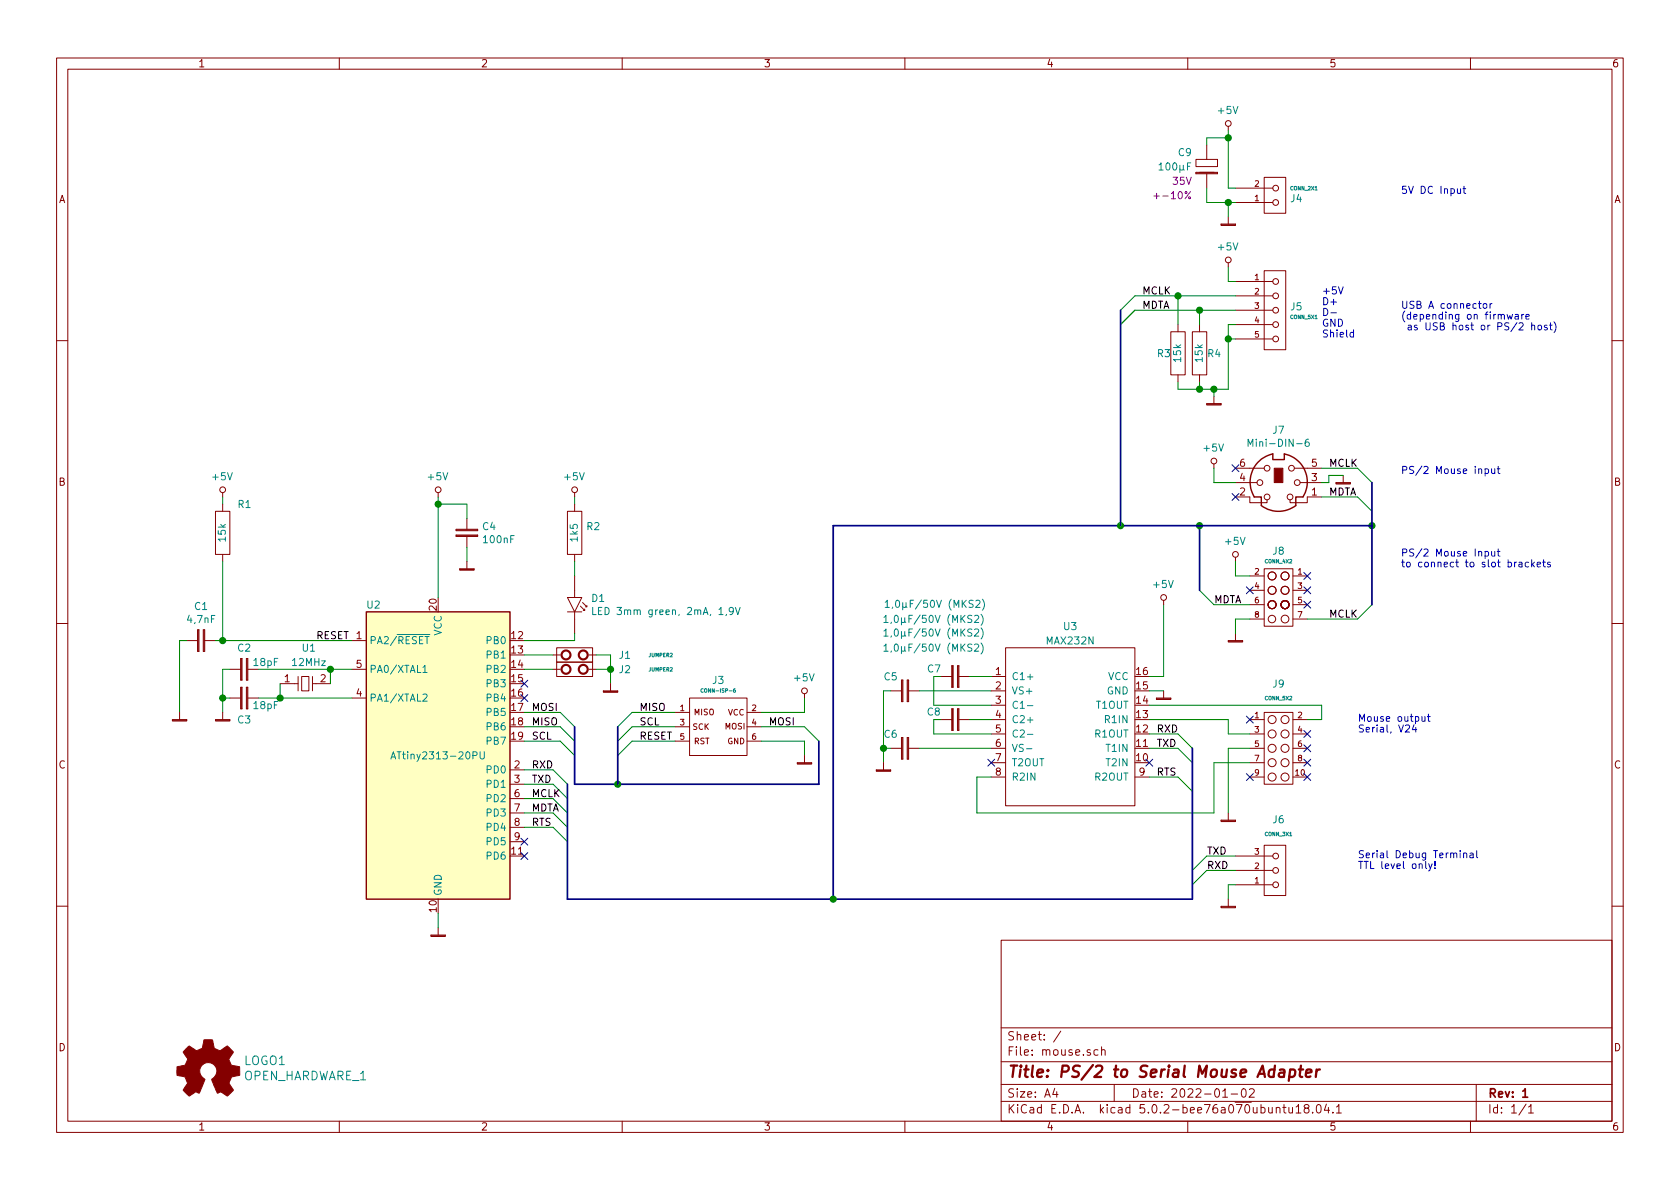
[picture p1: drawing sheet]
EESchema Schematic File Version 4
LIBS:mouse-cache
EELAYER 26 0
EELAYER END
$Descr A4 11693 8268
encoding utf-8
Sheet 1 1
Title "PS/2 to Serial Mouse Adapter"
Date "2022-01-02"
Rev "1"
Comp ""
Comment1 ""
Comment2 ""
Comment3 ""
Comment4 ""
$EndDescr
$Comp
L mouse-rescue:Mini-DIN-6-connectors-mouse-rescue J7
U 1 1
P 8900 3350
F 0 "J7" H 8900 3717 50  0000 C CNN
F 1 "Mini-DIN-6" H 8900 3626 50  0000 C CNN
F 2 "Connector_Miscelleaneus:MiniDIN_6pole" H 8900 3350 50  0001 C CNN
F 3 "http://service.powerdynamics.com/ec/Catalog17/Section%2011.pdf" H 8900 3350 50  0001 C CNN
	1    8900 3350
	1    0    0    -1  
$EndComp
$Comp
L standard:CRYSTAL U1
U 1 1
P 1950 4750
F 0 "U1" H 2150 5000 50  0000 C CNN
F 1 "12MHz" H 2150 4900 50  0000 C CNN
F 2 "Crystal:CRY_HC49" H 1950 4750 60  0001 C CNN
F 3 "" H 1950 4750 60  0000 C CNN
	1    1950 4750
	1    0    0    -1  
$EndComp
$Comp
L connectors:CONN_5X1 J5
U 1 1
P 8800 2150
F 0 "J5" H 8978 2176 50  0000 L CNN
F 1 "CONN_5X1" H 8978 2104 25  0000 L CNN
F 2 "Connector_Miscelleaneus:USB_A" H 8800 2150 60  0001 C CNN
F 3 "" H 8800 2150 60  0000 C CNN
	1    8800 2150
	1    0    0    -1  
$EndComp
$Comp
L connectors:CONN_2X1 J4
U 1 1
P 8800 1350
F 0 "J4" H 8978 1376 50  0000 L CNN
F 1 "CONN_2X1" H 8978 1304 25  0000 L CNN
F 2 "Connector_Header:PCB_CON2" H 8800 1350 60  0001 C CNN
F 3 "" H 8800 1350 60  0000 C CNN
	1    8800 1350
	1    0    0    1   
$EndComp
$Comp
L connectors:CONN-ISP-6 J3
U 1 1
P 5000 5050
F 0 "J3" H 5000 5375 50  0000 C CNN
F 1 "CONN-ISP-6" H 5000 5303 25  0000 C CNN
F 2 "Connector_Header:HEADER_3x2" H 4850 4800 25  0001 L CNN
F 3 "" H 5000 5050 60  0000 C CNN
	1    5000 5050
	1    0    0    -1  
$EndComp
$Comp
L connectors:JUMPER2 J1
U 1 1
P 4000 4550
F 0 "J1" H 4350 4550 50  0000 C CNN
F 1 "JUMPER2" H 4600 4550 25  0000 C CNN
F 2 "Connector_Header:HEADER_2x1" H 4000 4550 60  0001 C CNN
F 3 "" H 4000 4550 60  0000 C CNN
	1    4000 4550
	1    0    0    -1  
$EndComp
$Comp
L connectors:JUMPER2 J2
U 1 1
P 4000 4650
F 0 "J2" H 4350 4650 50  0000 C CNN
F 1 "JUMPER2" H 4600 4650 25  0000 C CNN
F 2 "Connector_Header:HEADER_2x1" H 4000 4650 60  0001 C CNN
F 3 "" H 4000 4650 60  0000 C CNN
	1    4000 4650
	1    0    0    -1  
$EndComp
$Comp
L connectors:CONN_5X2 J9
U 1 1
P 8900 5200
F 0 "J9" H 8900 5650 50  0000 C CNN
F 1 "CONN_5X2" H 8900 5550 25  0000 C CNN
F 2 "Connector_Header:HEADER_5x2" H 8900 5200 60  0001 C CNN
F 3 "" H 8900 5200 60  0000 C CNN
	1    8900 5200
	1    0    0    -1  
$EndComp
$Comp
L mouse-rescue:ATtiny2313-20PU-ics_controller_atmel-mouse-rescue U2
U 1 1
P 3050 5250
F 0 "U2" H 2600 6300 50  0000 C CNN
F 1 "ATtiny2313-20PU" H 3050 5250 50  0000 C CNN
F 2 "Housings_DIP:DIP20" H 3050 5250 50  0001 C CIN
F 3 "http://ww1.microchip.com/downloads/en/DeviceDoc/Atmel-2543-AVR-ATtiny2313_Datasheet.pdf" H 3050 5250 50  0001 C CNN
	1    3050 5250
	1    0    0    -1  
$EndComp
$Comp
L standard:C C2
U 1 1
P 1700 4650
F 0 "C2" H 1700 4800 50  0000 C CNN
F 1 "18pF" H 1850 4700 50  0000 C CNN
F 2 "Capacitors_THT:C_CER_2.54mm" H 1700 4650 60  0001 C CNN
F 3 "" H 1700 4650 60  0000 C CNN
	1    1700 4650
	1    0    0    -1  
$EndComp
$Comp
L standard:C C3
U 1 1
P 1700 4850
F 0 "C3" H 1700 4700 50  0000 C CNN
F 1 "18pF" H 1850 4800 50  0000 C CNN
F 2 "Capacitors_THT:C_CER_2.54mm" H 1700 4850 60  0001 C CNN
F 3 "" H 1700 4850 60  0000 C CNN
	1    1700 4850
	1    0    0    -1  
$EndComp
Wire Wire Line
	1800 4650 2300 4650
Wire Wire Line
	1800 4850 1950 4850
Wire Wire Line
	2300 4750 2300 4650
Connection ~ 2300 4650
Wire Wire Line
	2300 4650 2450 4650
Wire Wire Line
	1950 4750 1950 4850
Connection ~ 1950 4850
Wire Wire Line
	1950 4850 2450 4850
Wire Wire Line
	1600 4650 1550 4650
Wire Wire Line
	1550 4650 1550 4850
Wire Wire Line
	1550 4850 1600 4850
Wire Wire Line
	1550 4850 1550 4950
Connection ~ 1550 4850
$Comp
L power:GND #PWR03
U 1 1
P 1550 4950
F 0 "#PWR03" H 1550 4750 50  0001 C CNN
F 1 "GND" H 1550 4840 50  0001 C CNN
F 2 "" H 1550 4950 50  0001 C CNN
F 3 "" H 1550 4950 50  0001 C CNN
	1    1550 4950
	1    0    0    -1  
$EndComp
$Comp
L standard:R R1
U 1 1
P 1550 3700
F 0 "R1" V 1350 3800 50  0000 L CNN
F 1 "15k" H 1550 3700 50  0000 C CNN
F 2 "Resistor:R_RM10.16mm" H 1550 3700 60  0001 C CNN
F 3 "" H 1550 3700 60  0000 C CNN
	1    1550 3700
	0    1    1    0   
$EndComp
Wire Wire Line
	2450 4450 1550 4450
$Comp
L power:+5V #PWR02
U 1 1
P 1550 3450
F 0 "#PWR02" H 1550 3650 50  0001 C CNN
F 1 "+5V" H 1546 3593 50  0000 C CNN
F 2 "" H 1550 3450 50  0001 C CNN
F 3 "" H 1550 3450 50  0001 C CNN
	1    1550 3450
	1    0    0    -1  
$EndComp
$Comp
L power:+5V #PWR04
U 1 1
P 3050 3450
F 0 "#PWR04" H 3050 3650 50  0001 C CNN
F 1 "+5V" H 3046 3593 50  0000 C CNN
F 2 "" H 3050 3450 50  0001 C CNN
F 3 "" H 3050 3450 50  0001 C CNN
	1    3050 3450
	1    0    0    -1  
$EndComp
Wire Wire Line
	3050 6350 3050 6450
$Comp
L power:GND #PWR05
U 1 1
P 3050 6450
F 0 "#PWR05" H 3050 6250 50  0001 C CNN
F 1 "GND" H 3050 6340 50  0001 C CNN
F 2 "" H 3050 6450 50  0001 C CNN
F 3 "" H 3050 6450 50  0001 C CNN
	1    3050 6450
	1    0    0    -1  
$EndComp
Text Label 3700 5350 0    50   ~ 0
RXD
Text Label 3700 5450 0    50   ~ 0
TXD
Wire Wire Line
	3650 5350 3850 5350
Wire Wire Line
	3650 5450 3850 5450
$Comp
L standard:LED D1
U 1 1
P 3850 4000
F 0 "D1" V 4004 4262 50  0000 L CNN
F 1 "LED 3mm green, 2mA, 1,9V" V 4095 4262 50  0000 L CNN
F 2 "LED:LED_RM2.54mm_D3mm" H 3850 4000 60  0001 C CNN
F 3 "" H 3850 4000 60  0000 C CNN
	1    3850 4000
	0    1    1    0   
$EndComp
$Comp
L standard:R R2
U 1 1
P 4000 3700
F 0 "R2" V 3954 3778 50  0000 L CNN
F 1 "1k5" H 4000 3700 50  0000 C CNN
F 2 "Resistor:R_RM10.16mm" H 4000 3700 60  0001 C CNN
F 3 "" H 4000 3700 60  0000 C CNN
	1    4000 3700
	0    1    1    0   
$EndComp
Wire Wire Line
	3650 4450 4000 4450
Wire Wire Line
	4000 4450 4000 4400
Wire Wire Line
	4000 3900 4000 4000
Wire Wire Line
	4000 3500 4000 3450
$Comp
L power:+5V #PWR07
U 1 1
P 4000 3450
F 0 "#PWR07" H 4000 3650 50  0001 C CNN
F 1 "+5V" H 3996 3593 50  0000 C CNN
F 2 "" H 4000 3450 50  0001 C CNN
F 3 "" H 4000 3450 50  0001 C CNN
	1    4000 3450
	1    0    0    -1  
$EndComp
Wire Wire Line
	3050 3450 3050 3500
Entry Wire Line
	3900 4950 4000 5050
Text Label 3700 4950 0    50   ~ 0
MOSI
Text Label 3700 5050 0    50   ~ 0
MISO
Text Label 3700 5150 0    50   ~ 0
SCL
Wire Wire Line
	3650 4950 3900 4950
Wire Wire Line
	3650 5050 3900 5050
Wire Wire Line
	3650 5150 3900 5150
Entry Wire Line
	3900 5050 4000 5150
Entry Wire Line
	3900 5150 4000 5250
Entry Wire Line
	3850 5350 3950 5450
Entry Wire Line
	3850 5450 3950 5550
Text Label 2200 4450 0    50   ~ 0
RESET
Text Label 5350 5050 0    50   ~ 0
MOSI
Text Label 4450 4950 0    50   ~ 0
MISO
Text Label 4450 5050 0    50   ~ 0
SCL
Text Label 4450 5150 0    50   ~ 0
RESET
Wire Wire Line
	4700 4950 4400 4950
Wire Wire Line
	4700 5050 4400 5050
Wire Wire Line
	4700 5150 4400 5150
Wire Wire Line
	5300 5050 5600 5050
Wire Wire Line
	5300 4950 5600 4950
Wire Wire Line
	5600 4950 5600 4850
Wire Wire Line
	5300 5150 5600 5150
Wire Wire Line
	5600 5150 5600 5250
$Comp
L power:+5V #PWR09
U 1 1
P 5600 4850
F 0 "#PWR09" H 5600 5050 50  0001 C CNN
F 1 "+5V" H 5596 4993 50  0000 C CNN
F 2 "" H 5600 4850 50  0001 C CNN
F 3 "" H 5600 4850 50  0001 C CNN
	1    5600 4850
	1    0    0    -1  
$EndComp
$Comp
L power:GND #PWR010
U 1 1
P 5600 5250
F 0 "#PWR010" H 5600 5050 50  0001 C CNN
F 1 "GND" H 5600 5140 50  0001 C CNN
F 2 "" H 5600 5250 50  0001 C CNN
F 3 "" H 5600 5250 50  0001 C CNN
	1    5600 5250
	1    0    0    -1  
$EndComp
Entry Wire Line
	5600 5050 5700 5150
Entry Wire Line
	4300 5050 4400 4950
Entry Wire Line
	4300 5150 4400 5050
Entry Wire Line
	4300 5250 4400 5150
Wire Bus Line
	5700 5150 5700 5450
Wire Bus Line
	5700 5450 4300 5450
$Comp
L standard:C C4
U 1 1
P 3250 3700
F 0 "C4" V 3204 3803 50  0000 L CNN
F 1 "100nF" V 3295 3803 50  0000 L CNN
F 2 "Capacitors_THT:C_RM5.08mm_5x2.5mm" H 3250 3700 60  0001 C CNN
F 3 "" H 3250 3700 60  0000 C CNN
	1    3250 3700
	0    1    1    0   
$EndComp
Wire Wire Line
	3250 3600 3250 3500
Wire Wire Line
	3250 3500 3050 3500
Connection ~ 3050 3500
Wire Wire Line
	3050 3500 3050 4150
Wire Wire Line
	3250 3800 3250 3900
$Comp
L power:GND #PWR06
U 1 1
P 3250 3900
F 0 "#PWR06" H 3250 3700 50  0001 C CNN
F 1 "GND" H 3250 3790 50  0001 C CNN
F 2 "" H 3250 3900 50  0001 C CNN
F 3 "" H 3250 3900 50  0001 C CNN
	1    3250 3900
	1    0    0    -1  
$EndComp
Wire Wire Line
	1550 3450 1550 3500
Wire Wire Line
	1550 3900 1550 4450
$Comp
L standard:C C1
U 1 1
P 1400 4450
F 0 "C1" H 1400 4690 50  0000 C CNN
F 1 "4,7nF" H 1400 4599 50  0000 C CNN
F 2 "Capacitors_THT:C_RM5.08mm_5x2.5mm" H 1400 4450 60  0001 C CNN
F 3 "" H 1400 4450 60  0000 C CNN
	1    1400 4450
	1    0    0    -1  
$EndComp
Wire Wire Line
	1300 4450 1250 4450
Wire Wire Line
	1250 4450 1250 4950
Wire Wire Line
	1500 4450 1550 4450
Connection ~ 1550 4450
$Comp
L power:GND #PWR01
U 1 1
P 1250 4950
F 0 "#PWR01" H 1250 4750 50  0001 C CNN
F 1 "GND" H 1250 4840 50  0001 C CNN
F 2 "" H 1250 4950 50  0001 C CNN
F 3 "" H 1250 4950 50  0001 C CNN
	1    1250 4950
	1    0    0    -1  
$EndComp
$Comp
L ics_misc:MAX232N U3
U 1 1
P 7450 5050
F 0 "U3" H 7450 5750 50  0000 C CNN
F 1 "MAX232N" H 7450 5650 50  0000 C CNN
F 2 "Housings_DIP:DIP16" H 7450 4550 25  0001 C CNN
F 3 "" H 7450 5050 60  0000 C CNN
	1    7450 5050
	1    0    0    -1  
$EndComp
$Comp
L standard:C C7
U 1 1
P 6650 4700
F 0 "C7" H 6450 4650 50  0000 L CNN
F 1 "1,0µF/50V (MKS2)" H 6150 4200 50  0000 L CNN
F 2 "Capacitors_THT:C_RM5.08mm_5x5mm" H 6650 4700 60  0001 C CNN
F 3 "" H 6650 4700 60  0000 C CNN
	1    6650 4700
	1    0    0    1   
$EndComp
$Comp
L standard:C C8
U 1 1
P 6650 5000
F 0 "C8" H 6800 4950 50  0000 C CNN
F 1 "1,0µF/50V (MKS2)" H 6800 4400 50  0000 C CNN
F 2 "Capacitors_THT:C_RM5.08mm_5x5mm" H 6650 5000 60  0001 C CNN
F 3 "" H 6650 5000 60  0000 C CNN
	1    6650 5000
	-1   0    0    1   
$EndComp
$Comp
L standard:C C5
U 1 1
P 6300 4800
F 0 "C5" H 6200 4900 50  0000 C CNN
F 1 "1,0µF/50V (MKS2)" H 6500 5300 50  0000 C CNN
F 2 "Capacitors_THT:C_RM5.08mm_5x5mm" H 6300 4800 60  0001 C CNN
F 3 "" H 6300 4800 60  0000 C CNN
	1    6300 4800
	1    0    0    -1  
$EndComp
$Comp
L standard:C C6
U 1 1
P 6300 5200
F 0 "C6" H 6200 5300 50  0000 C CNN
F 1 "1,0µF/50V (MKS2)" H 6500 5900 50  0000 C CNN
F 2 "Capacitors_THT:C_RM5.08mm_5x5mm" H 6300 5200 60  0001 C CNN
F 3 "" H 6300 5200 60  0000 C CNN
	1    6300 5200
	1    0    0    -1  
$EndComp
Wire Wire Line
	6400 4800 6900 4800
Wire Wire Line
	6900 4900 6500 4900
Wire Wire Line
	6500 4900 6500 4700
Wire Wire Line
	6500 4700 6550 4700
Wire Wire Line
	6900 5100 6500 5100
Wire Wire Line
	6500 5100 6500 5000
Wire Wire Line
	6500 5000 6550 5000
Wire Wire Line
	6400 5200 6900 5200
Wire Wire Line
	6750 5000 6900 5000
Wire Wire Line
	6750 4700 6900 4700
Wire Wire Line
	6200 4800 6150 4800
Wire Wire Line
	6150 4800 6150 5200
Wire Wire Line
	6150 5200 6200 5200
Wire Wire Line
	6150 5200 6150 5300
Connection ~ 6150 5200
$Comp
L power:GND #PWR011
U 1 1
P 6150 5300
F 0 "#PWR011" H 6150 5100 50  0001 C CNN
F 1 "GND" H 6150 5190 50  0001 C CNN
F 2 "" H 6150 5300 50  0001 C CNN
F 3 "" H 6150 5300 50  0001 C CNN
	1    6150 5300
	1    0    0    -1  
$EndComp
Wire Wire Line
	8000 4700 8100 4700
Wire Wire Line
	8100 4700 8100 4200
$Comp
L power:GND #PWR013
U 1 1
P 8100 4800
F 0 "#PWR013" H 8100 4600 50  0001 C CNN
F 1 "GND" H 8100 4690 50  0001 C CNN
F 2 "" H 8100 4800 50  0001 C CNN
F 3 "" H 8100 4800 50  0001 C CNN
	1    8100 4800
	1    0    0    -1  
$EndComp
Wire Wire Line
	8000 4800 8100 4800
Wire Wire Line
	9100 5000 9200 5000
Wire Wire Line
	9200 5000 9200 4900
Wire Wire Line
	8700 5100 8550 5100
Wire Wire Line
	8550 5100 8550 5000
Wire Wire Line
	8700 5200 8550 5200
Wire Wire Line
	8550 5200 8550 5650
$Comp
L power:GND #PWR020
U 1 1
P 8550 6250
F 0 "#PWR020" H 8550 6050 50  0001 C CNN
F 1 "GND" H 8550 6140 50  0001 C CNN
F 2 "" H 8550 6250 50  0001 C CNN
F 3 "" H 8550 6250 50  0001 C CNN
	1    8550 6250
	1    0    0    -1  
$EndComp
Wire Wire Line
	8700 5300 8450 5300
Wire Wire Line
	8450 5300 8450 5650
Wire Wire Line
	6800 5650 6800 5400
Wire Wire Line
	6800 5400 6900 5400
Text Label 8050 5100 0    50   ~ 0
RXD
Text Label 8050 5200 0    50   ~ 0
TXD
Text Label 8050 5400 0    50   ~ 0
RTS
Wire Wire Line
	8000 5100 8200 5100
Wire Wire Line
	8000 5200 8200 5200
Wire Wire Line
	8000 5400 8200 5400
NoConn ~ 8000 5300
NoConn ~ 6900 5300
NoConn ~ 8700 5000
NoConn ~ 8700 5400
NoConn ~ 9100 5100
NoConn ~ 9100 5200
NoConn ~ 9100 5300
NoConn ~ 9100 5400
Entry Wire Line
	8200 5100 8300 5200
Entry Wire Line
	8200 5200 8300 5300
Entry Wire Line
	8200 5400 8300 5500
$Comp
L connectors:CONN_3X1 J6
U 1 1
P 8800 6050
F 0 "J6" H 8900 5700 50  0000 C CNN
F 1 "CONN_3X1" H 8900 5800 25  0000 C CNN
F 2 "Connector_Header:HEADER_3x1" H 8800 6050 60  0001 C CNN
F 3 "" H 8800 6050 60  0000 C CNN
	1    8800 6050
	1    0    0    1   
$EndComp
Text Label 8400 6050 0    50   ~ 0
RXD
Text Label 8400 5950 0    50   ~ 0
TXD
Wire Wire Line
	8600 6150 8550 6150
Wire Wire Line
	8550 6150 8550 6250
Wire Wire Line
	8600 5950 8400 5950
Wire Wire Line
	8600 6050 8400 6050
Entry Wire Line
	8300 6050 8400 5950
Entry Wire Line
	8300 6150 8400 6050
Wire Wire Line
	8000 4900 9200 4900
Wire Wire Line
	8550 5000 8000 5000
Wire Wire Line
	8450 5650 6800 5650
$Comp
L power:GND #PWR019
U 1 1
P 8550 5650
F 0 "#PWR019" H 8550 5450 50  0001 C CNN
F 1 "GND" H 8550 5540 50  0001 C CNN
F 2 "" H 8550 5650 50  0001 C CNN
F 3 "" H 8550 5650 50  0001 C CNN
	1    8550 5650
	1    0    0    -1  
$EndComp
$Comp
L power:GND #PWR017
U 1 1
P 8550 1500
F 0 "#PWR017" H 8550 1300 50  0001 C CNN
F 1 "GND" H 8550 1390 50  0001 C CNN
F 2 "" H 8550 1500 50  0001 C CNN
F 3 "" H 8550 1500 50  0001 C CNN
	1    8550 1500
	1    0    0    -1  
$EndComp
Wire Wire Line
	8600 1400 8550 1400
Wire Wire Line
	8550 1400 8550 1500
$Comp
L power:+5V #PWR016
U 1 1
P 8550 900
F 0 "#PWR016" H 8550 1100 50  0001 C CNN
F 1 "+5V" H 8546 1043 50  0000 C CNN
F 2 "" H 8550 900 50  0001 C CNN
F 3 "" H 8550 900 50  0001 C CNN
	1    8550 900 
	1    0    0    -1  
$EndComp
$Comp
L standard:CP C9
U 1 1
P 8400 1150
F 0 "C9" V 8300 1050 50  0000 R CNN
F 1 "100µF" V 8400 1050 50  0000 R CNN
F 2 "Capacitors_THT:CP_RM2.54mm_D6.5mm" H 8400 1150 60  0001 C CNN
F 3 "" H 8400 1150 60  0000 C CNN
F 4 "35V" V 8500 1050 50  0000 R CNN "Voltage"
F 5 "+-10%" V 8600 1050 50  0000 R CNN "Tolrance"
	1    8400 1150
	0    1    1    0   
$EndComp
Wire Wire Line
	8600 1300 8550 1300
Wire Wire Line
	8550 1300 8550 950 
Wire Wire Line
	8400 1000 8400 950 
Wire Wire Line
	8400 950  8550 950 
Connection ~ 8550 950 
Wire Wire Line
	8550 950  8550 900 
Wire Wire Line
	8400 1300 8400 1400
Wire Wire Line
	8400 1400 8550 1400
Connection ~ 8550 1400
Wire Bus Line
	4300 5450 4000 5450
Connection ~ 4300 5450
Wire Bus Line
	3950 6250 5800 6250
$Comp
L power:+5V #PWR015
U 1 1
P 8450 3250
F 0 "#PWR015" H 8450 3450 50  0001 C CNN
F 1 "+5V" H 8446 3393 50  0000 C CNN
F 2 "" H 8450 3250 50  0001 C CNN
F 3 "" H 8450 3250 50  0001 C CNN
	1    8450 3250
	1    0    0    -1  
$EndComp
$Comp
L power:+5V #PWR012
U 1 1
P 8100 4200
F 0 "#PWR012" H 8100 4400 50  0001 C CNN
F 1 "+5V" H 8096 4343 50  0000 C CNN
F 2 "" H 8100 4200 50  0001 C CNN
F 3 "" H 8100 4200 50  0001 C CNN
	1    8100 4200
	1    0    0    -1  
$EndComp
$Comp
L power:GND #PWR023
U 1 1
P 9350 3300
F 0 "#PWR023" H 9350 3100 50  0001 C CNN
F 1 "GND" H 9350 3190 50  0001 C CNN
F 2 "" H 9350 3300 50  0001 C CNN
F 3 "" H 9350 3300 50  0001 C CNN
	1    9350 3300
	1    0    0    -1  
$EndComp
$Comp
L connectors:CONN_4X2 J8
U 1 1
P 8900 4100
F 0 "J8" H 8900 4375 50  0000 C CNN
F 1 "CONN_4X2" H 8900 4303 25  0000 C CNN
F 2 "Connector_Header:HEADER_4x2" H 8900 4100 60  0001 C CNN
F 3 "" H 8900 4100 60  0000 C CNN
	1    8900 4100
	-1   0    0    -1  
$EndComp
Wire Wire Line
	4150 4550 4250 4550
Wire Wire Line
	4250 4550 4250 4650
Wire Wire Line
	3650 4550 3850 4550
Wire Wire Line
	3650 4650 3850 4650
Wire Wire Line
	4150 4650 4250 4650
Connection ~ 4250 4650
Wire Wire Line
	4250 4650 4250 4750
$Comp
L power:GND #PWR08
U 1 1
P 4250 4750
F 0 "#PWR08" H 4250 4550 50  0001 C CNN
F 1 "GND" H 4250 4640 50  0001 C CNN
F 2 "" H 4250 4750 50  0001 C CNN
F 3 "" H 4250 4750 50  0001 C CNN
	1    4250 4750
	1    0    0    -1  
$EndComp
Text Label 3700 5550 0    50   ~ 0
MCLK
Text Label 3700 5650 0    50   ~ 0
MDTA
Entry Wire Line
	3850 5550 3950 5650
Entry Wire Line
	3850 5650 3950 5750
Wire Wire Line
	3650 5550 3850 5550
Wire Wire Line
	3650 5650 3850 5650
Entry Wire Line
	3850 5750 3950 5850
Wire Wire Line
	3650 5750 3850 5750
Text Label 3700 5750 0    50   ~ 0
RTS
Wire Bus Line
	5800 6250 5800 3650
Text Label 9250 3450 0    50   ~ 0
MDTA
Text Label 9250 3250 0    50   ~ 0
MCLK
Entry Wire Line
	9450 3250 9550 3350
Entry Wire Line
	9450 3450 9550 3550
Wire Wire Line
	9200 3250 9450 3250
Wire Wire Line
	9200 3450 9450 3450
Wire Wire Line
	9200 3350 9250 3350
Wire Wire Line
	9250 3350 9250 3300
Wire Wire Line
	9250 3300 9350 3300
Wire Wire Line
	8450 3250 8450 3350
Wire Wire Line
	8450 3350 8600 3350
Text Label 8450 4200 0    50   ~ 0
MDTA
Text Label 9250 4300 0    50   ~ 0
MCLK
Entry Wire Line
	9450 4300 9550 4200
Entry Wire Line
	8350 4100 8450 4200
$Comp
L power:+5V #PWR021
U 1 1
P 8600 3900
F 0 "#PWR021" H 8600 4100 50  0001 C CNN
F 1 "+5V" H 8596 4043 50  0000 C CNN
F 2 "" H 8600 3900 50  0001 C CNN
F 3 "" H 8600 3900 50  0001 C CNN
	1    8600 3900
	1    0    0    -1  
$EndComp
$Comp
L power:GND #PWR022
U 1 1
P 8600 4400
F 0 "#PWR022" H 8600 4200 50  0001 C CNN
F 1 "GND" H 8600 4290 50  0001 C CNN
F 2 "" H 8600 4400 50  0001 C CNN
F 3 "" H 8600 4400 50  0001 C CNN
	1    8600 4400
	1    0    0    -1  
$EndComp
NoConn ~ 9100 4100
NoConn ~ 8700 4100
NoConn ~ 8600 3450
NoConn ~ 8600 3250
Connection ~ 9550 3650
Text Notes 9450 6050 0    50   ~ 0
Serial Debug Terminal\nTTL level only!
Text Notes 9450 5100 0    50   ~ 0
Mouse output\nSerial, V24
Text Notes 9750 3300 0    50   ~ 0
PS/2 Mouse input
Text Notes 9750 3950 0    50   ~ 0
PS/2 Mouse Input\nto connect to slot brackets
Text Notes 9750 1350 0    50   ~ 0
5V DC Input
Wire Wire Line
	9450 4300 9100 4300
Wire Wire Line
	8700 4200 8450 4200
Wire Wire Line
	8700 4000 8600 4000
Wire Wire Line
	8600 4000 8600 3900
Wire Wire Line
	8700 4300 8600 4300
Wire Wire Line
	8600 4300 8600 4400
Wire Bus Line
	8350 4100 8350 3650
Connection ~ 8350 3650
Wire Bus Line
	8350 3650 9550 3650
Wire Bus Line
	9550 3650 9550 4200
NoConn ~ 9100 4200
NoConn ~ 9100 4000
Wire Wire Line
	8600 1950 8550 1950
Wire Wire Line
	8550 1850 8550 1950
Wire Wire Line
	8600 2250 8550 2250
Wire Wire Line
	8550 2250 8550 2350
Wire Wire Line
	8550 2350 8600 2350
$Comp
L power:+5V #PWR018
U 1 1
P 8550 1850
F 0 "#PWR018" H 8550 2050 50  0001 C CNN
F 1 "+5V" H 8546 1993 50  0000 C CNN
F 2 "" H 8550 1850 50  0001 C CNN
F 3 "" H 8550 1850 50  0001 C CNN
	1    8550 1850
	1    0    0    -1  
$EndComp
$Comp
L power:GND #PWR014
U 1 1
P 8450 2750
F 0 "#PWR014" H 8450 2550 50  0001 C CNN
F 1 "GND" H 8450 2640 50  0001 C CNN
F 2 "" H 8450 2750 50  0001 C CNN
F 3 "" H 8450 2750 50  0001 C CNN
	1    8450 2750
	1    0    0    -1  
$EndComp
Connection ~ 8550 2350
$Comp
L standard:R R4
U 1 1
P 8350 2450
F 0 "R4" V 8350 2500 50  0000 L CNN
F 1 "15k" H 8350 2450 50  0000 C CNN
F 2 "Resistor:R_RM10.16mm" H 8350 2450 60  0001 C CNN
F 3 "" H 8350 2450 60  0000 C CNN
	1    8350 2450
	0    1    1    0   
$EndComp
$Comp
L standard:R R3
U 1 1
P 8200 2450
F 0 "R3" V 8200 2300 50  0000 L CNN
F 1 "15k" H 8200 2450 50  0000 C CNN
F 2 "Resistor:R_RM10.16mm" H 8200 2450 60  0001 C CNN
F 3 "" H 8200 2450 60  0000 C CNN
	1    8200 2450
	0    1    1    0   
$EndComp
Entry Wire Line
	7800 2150 7900 2050
Wire Wire Line
	8600 2150 8350 2150
Wire Wire Line
	8350 2150 8350 2250
Wire Wire Line
	8600 2050 8200 2050
Wire Wire Line
	8200 2050 8200 2250
Wire Wire Line
	8200 2650 8200 2700
Wire Wire Line
	8200 2700 8350 2700
Wire Wire Line
	8550 2350 8550 2700
Wire Wire Line
	8350 2650 8350 2700
Connection ~ 8350 2700
Wire Wire Line
	8350 2700 8450 2700
Wire Wire Line
	8450 2750 8450 2700
Connection ~ 8450 2700
Wire Wire Line
	8450 2700 8550 2700
Entry Wire Line
	7800 2250 7900 2150
Entry Wire Line
	7800 2250 7900 2150
Connection ~ 8200 2050
Connection ~ 8350 2150
Text Label 7950 2050 0    50   ~ 0
MCLK
Text Label 7950 2150 0    50   ~ 0
MDTA
Wire Bus Line
	7800 3650 8350 3650
Wire Wire Line
	7900 2050 8200 2050
Wire Wire Line
	7900 2150 8350 2150
Text Notes 9200 2350 0    50   ~ 0
+5V\nD+\nD-\nGND\nShield
Text Notes 9750 2300 0    50   ~ 0
USB A connector\n(depending on firmware\n as USB host or PS/2 host)
$Comp
L logo:OPEN_HARDWARE_1 LOGO1
U 1 1
P 1450 7450
F 0 "LOGO1" H 1697 7528 60  0000 L CNN
F 1 "OPEN_HARDWARE_1" H 1697 7422 60  0000 L CNN
F 2 "Symbol:Symbol_OSHW-Logo_Copper" H 1450 7450 50  0001 C CNN
F 3 "" H 1450 7450 50  0001 C CNN
	1    1450 7450
	1    0    0    -1  
$EndComp
NoConn ~ 3650 4750
NoConn ~ 3650 4850
NoConn ~ 3650 5850
NoConn ~ 3650 5950
Wire Bus Line
	8300 6250 5800 6250
Connection ~ 5800 6250
Wire Bus Line
	7800 3650 5800 3650
Connection ~ 7800 3650
Wire Bus Line
	9550 3350 9550 3650
Wire Bus Line
	7800 2150 7800 3650
Wire Bus Line
	4000 5050 4000 5450
Wire Bus Line
	4300 5050 4300 5450
Wire Bus Line
	3950 5450 3950 6250
Wire Bus Line
	8300 5200 8300 6250
$EndSCHEMATC
